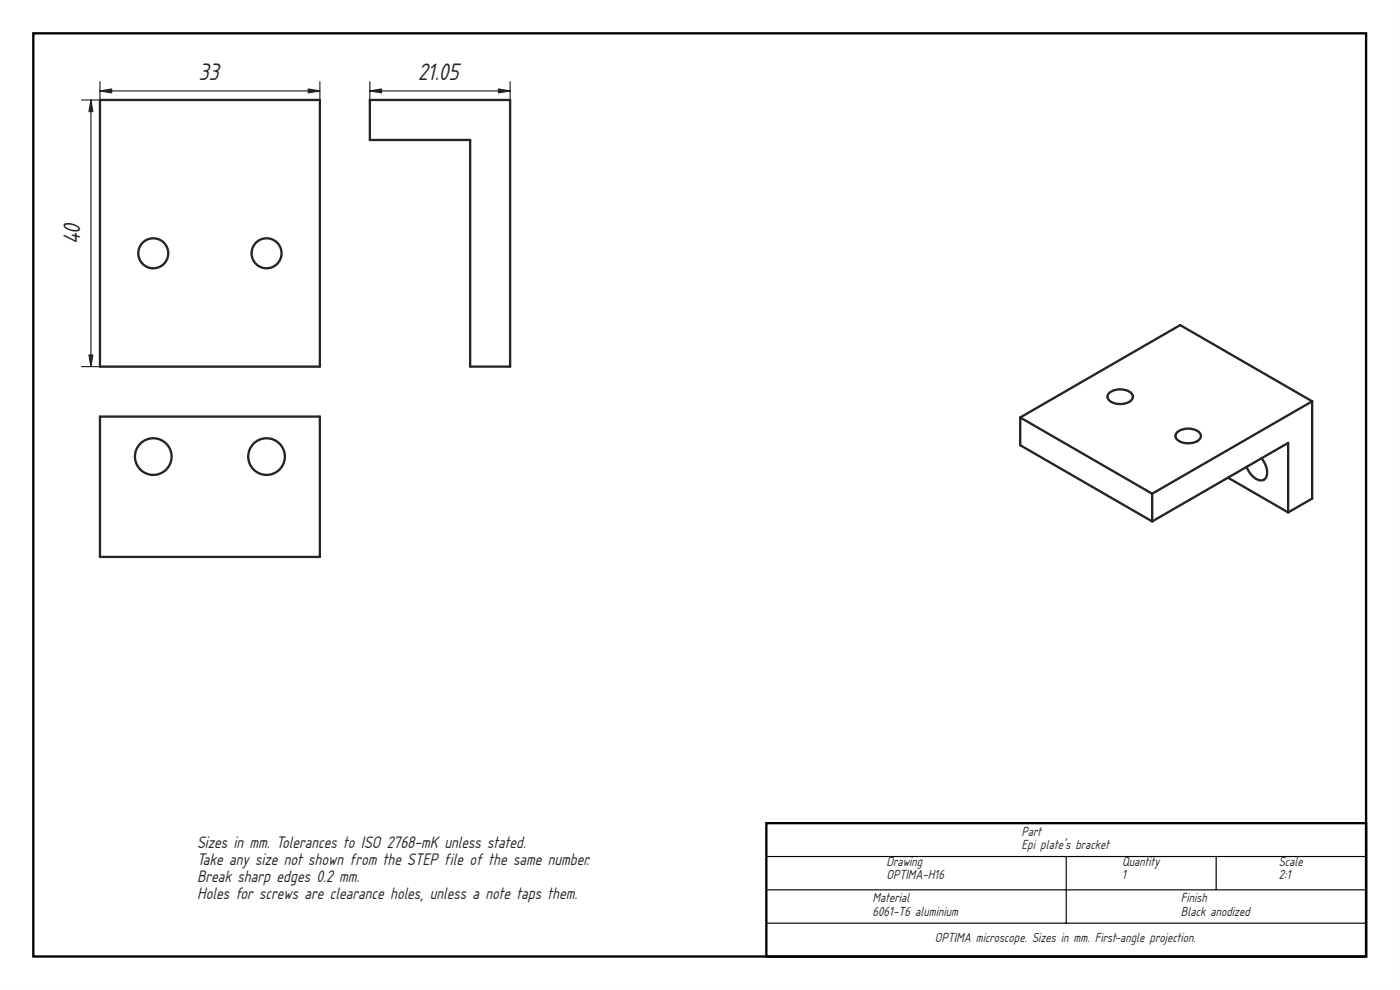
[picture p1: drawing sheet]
<svg xmlns="http://www.w3.org/2000/svg" width="420mm" height="297mm" viewBox="0 0 420 297" stroke-linecap="round" stroke-linejoin="round" font-family="sans-serif">
<path d="M0 0h420v297h-420zM0 0v297h420v-297z" fill="#000"/>
<path d="M10 10h400v277h-400zM230 247h180v40h-180z" fill="none" stroke="#000" stroke-width=".7" stroke-linecap="butt"/>
<path d="M230 257h180M320 257v20M365 257v10M230 267h180M230 277h180" fill="none" stroke="#000" stroke-width=".35"/>
<g fill="#fff">
<path d="M30 30h66v80h-66z" fill-rule="evenodd"/>
<circle cx="80" cy="76" r="4.5"/>
<circle cx="46" cy="76" r="4.5"/>
</g>
<g fill="none" stroke="#212529" stroke-width=".7">
<path d="M30 30h66v80h-66z"/>
<circle cx="46" cy="76" r="4.5"/>
<circle cx="80" cy="76" r="4.5"/>
</g>
<path d="M24.5 30h71.5M27.3 30v80M30 27.3h66M30 24.5v85.5M96 24.5v85.5h-71.5" fill="none" stroke="#212529" stroke-width=".35"/>
<g fill="#212529" stroke="#212529" stroke-width=".35">
<path d="M92.5 26.7l3.5 .6-3.5 .6z"/>
<path d="M30 27.3l3.5-.6v1.2z"/>
<path d="M26.7 106.5h1.2l-.6 3.5z"/>
<path d="M27.3 30l.6 3.5h-1.2z"/>
</g>
<g fill="#fff">
<path d="M30 125h66v42.1h-66z" fill-rule="evenodd"/>
<circle cx="46" cy="137" r="5.5"/>
<circle cx="80" cy="137" r="5.5"/>
</g>
<g fill="none" stroke="#212529" stroke-width=".7">
<path d="M30 125h66v42.1h-66z"/>
<circle cx="46" cy="137" r="5.5"/>
<circle cx="80" cy="137" r="5.5"/>
</g>
<path d="M111 30h42.1v80h-12v-68h-30.1z" fill-rule="evenodd" fill="#fff"/>
<path d="M111 30h42.1v80h-12v-68h-30.1z" fill="none" stroke="#212529" stroke-width=".7"/>
<path d="M111 27.3h42.1M111 24.5v17.5M153.1 24.5v85.5" fill="none" stroke="#212529" stroke-width=".35"/>
<g fill="#212529" stroke="#212529" stroke-width=".35">
<path d="M149.6 26.7l3.5 .6-3.5 .6z"/>
<path d="M111 27.3l3.5-.6v1.2z"/>
</g>
<g fill="#fff">
<path d="M306.2 125.3l48-27.8 39.6 22.9v29.2l-7.2 4.1-18.1-10.4-22.7 13.1-39.6-22.8z" fill-rule="evenodd"/>
<path d="M306.2 125.3l48-27.8 39.6 22.9-48 27.7z" fill-rule="evenodd"/>
<path d="M345.8 148.1l48-27.7v29.2l-7.2 4.1v-20.8l-40.8 23.5z" fill-rule="evenodd"/>
<path d="M306.2 125.3l39.6 22.8v8.3l-39.6-22.8z" fill-rule="evenodd"/>
<path d="M368.5 143.3l5.6-3.2a5.3 5.3 0 0 0 4.8 4 2.61 2.61 0 0 0 1.3-3.4l-.6-1.7-1-1.5 8-4.6v20.8z" fill-rule="evenodd"/>
<path d="M374.1 140.1l4.5-2.6a5.3 5.3 0 0 1 1.1 6.2 2.61 2.61 0 0 1-3.6-.6l-1.1-1.4z" fill-rule="evenodd"/>
<path d="M332.8 118.1a5.4 5.4 0 0 1 6.8 0 1.77 1.77 0 0 1-1.2 2.7 5.4 5.4 0 0 1-5.7-.9 1.39 1.39 0 0 1 .1-1.8z" fill-rule="evenodd"/>
<path d="M353.2 129.8a5.4 5.4 0 0 1 6.8 0 1.77 1.77 0 0 1-1.2 2.8 5.4 5.4 0 0 1-5.7-.9 1.39 1.39 0 0 1 .1-1.9z" fill-rule="evenodd"/>
</g>
<path d="M332.8 118.1a5.4 5.4 0 0 1 6.8 0 1.77 1.77 0 0 1-1.2 2.7 5.4 5.4 0 0 1-5.7-.9 1.39 1.39 0 0 1 .1-1.8zM306.2 125.3v8.3l39.6 22.8M306.2 125.3l39.6 22.8M353.2 129.8a5.4 5.4 0 0 1 6.8 0 1.77 1.77 0 0 1-1.2 2.8 5.4 5.4 0 0 1-5.7-.9 1.39 1.39 0 0 1 .1-1.9zM378.6 137.5a5.3 5.3 0 0 1 1.1 6.2 2.61 2.61 0 0 1-3.6-.6l-1.1-1.4-.9-1.6M393.8 120.4v29.2l-7.2 4.1M393.8 120.4l-48 27.7M393.8 120.4l-39.6-22.9-48 27.8M345.8 148.1v8.3M368.5 143.3l18.1 10.4M386.6 153.7v-20.8l-40.8 23.5" fill="none" stroke="#212529" stroke-width=".7"/>
<g font-size="6.7" fill="#212529">
<text x="59.7" y="24.1">33</text>
<text x="125.5" y="24.1">21.05</text>
<text x="24.1" y="73.3" transform="rotate(-90 24.1 73.3)">40</text>
</g>
<g font-size="4.7" fill="#212529">
<text x="59.1" y="254.3">Sizes in mm. Tolerances to ISO 2768-mK unless stated.</text>
<text x="59.1" y="259.4">Take any size not shown from the STEP file of the same number.</text>
<text x="59.1" y="264.5">Break sharp edges 0.2 mm.</text>
<text x="59.1" y="269.6">Holes for screws are clearance holes, unless a note taps them.</text>
</g>
<g font-size="3.7" fill="#212529">
<text x="306.6" y="250.7">Part</text>
<text x="306.6" y="254.8">Epi plate's bracket</text>
<text x="266.1" y="259.7">Drawing</text>
<text x="266.1" y="263.8">OPTIMA-H16</text>
<text x="336.7" y="259.7">Quantity</text>
<text x="336.7" y="263.8">1</text>
<text x="383.8" y="259.7">Scale</text>
<text x="383.8" y="263.8">2:1</text>
<text x="261.9" y="270.7">Material</text>
<text x="261.9" y="274.8">6061-T6 aluminium</text>
<text x="354.4" y="270.7">Finish</text>
<text x="354.4" y="274.8">Black anodized</text>
<text x="280.6" y="282.7">OPTIMA microscope. Sizes in mm. First-angle projection.</text>
</g>
</svg>
